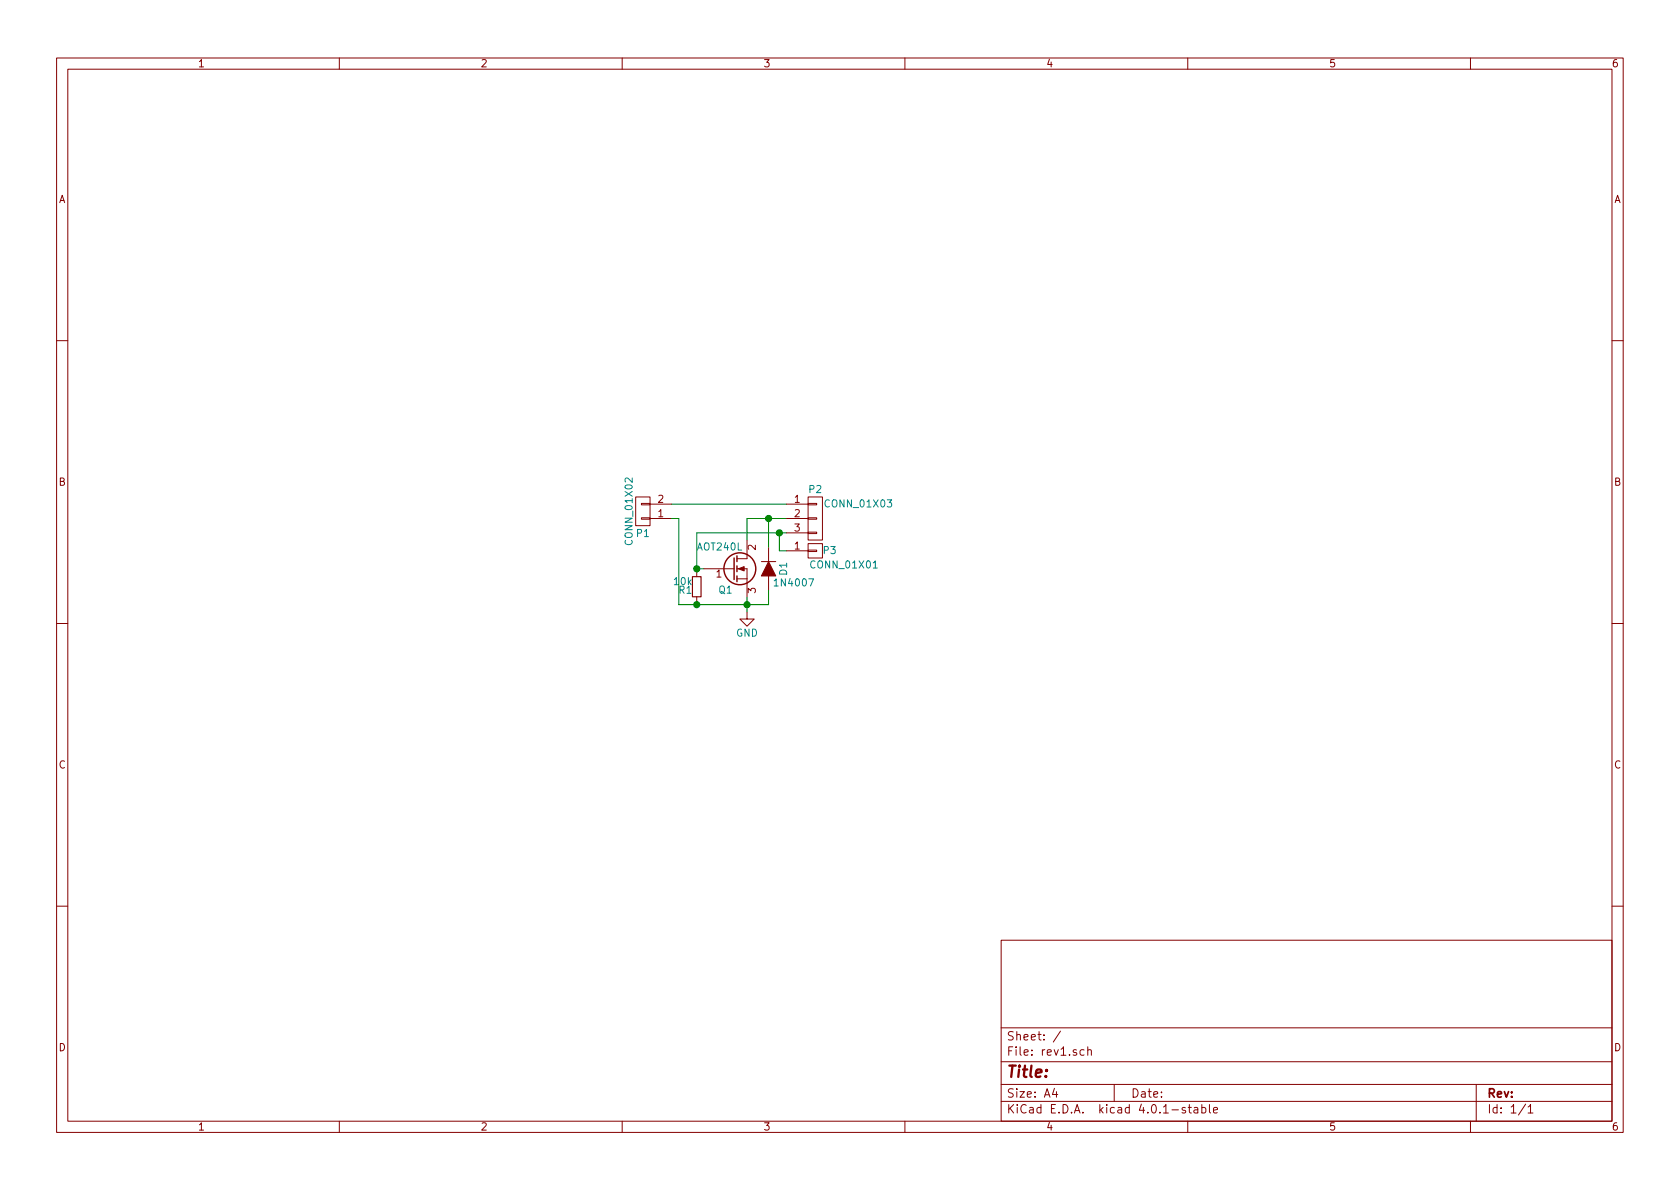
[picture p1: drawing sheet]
<svg xmlns="http://www.w3.org/2000/svg" width="297mm" height="210mm" viewBox="0 0 297 210" stroke-linecap="round" stroke-linejoin="round" font-family="sans-serif">
<g fill="none" stroke="#840000" stroke-width=".18">
<path d="M10 10.3h277v189.9h-277zM12 12.2h273v186.1h-273zM60 10.3v1.9M110 10.3v1.9M160 10.3v1.9M210 10.3v1.9M260 10.3v1.9M10 60.2h2M285 60.2h2M112.4 87.9h2.5v5.1h-2.5zM113.4 89h1.5v.3h-1.5zM113.4 91.6h1.5v.2h-1.5z"/>
<path d="M114.9 91.7h3.8M114.9 89.1h3.8M132.1 95.5v3.3h-1.8M134.6 99.3h2.6M135.9 96.8v2.5M139.1 91.7h3.8M139.1 89.1h3.8M139.1 94.2h3.8M139.1 97.4h3.8M142.9 94.1h1.5v.3h-1.5zM142.9 91.6h1.5v.2h-1.5zM142.9 89h1.5v.3h-1.5z"/>
<path d="M142.9 87.9h2.5v7.6h-2.5zM142.9 97.3h1.5v.2h-1.5zM142.9 96.1h2.5v2.6h-2.5zM10 110.3h2M123.2 101.2v.8M123.2 105.5v.8M124.5 100.6h5.3M130.3 102.4h1.8M130.3 100.6h1.8v5.1M132.1 108.2v1.3h1.2l-1.2 1.2-1.3-1.2h1.3M135.9 101.8v2.6M285 110.3h2"/>
<path d="M10 160.2h2M177 166.3h108v32h-108zM285 160.2h2M60 198.3v1.9M110 198.3v1.9M160 198.3v1.9M177 194.8h108M177 191.8h108M177 187.8h108M177 181.8h108M186.4 192.5l-.3 1h.9M186.8 193v1"/>
<path d="M187.5 182.3l-1.3 2M191.7 185.7l-.5-.1-.2 .3v.6l.2 .1 .5-.1M192.3 185.7l.2-.1 .4 .1 .1 .9M192.3 185.1v1.5M197 191.8v3M209.6 195.9a.37 .37 0 0 0-.6 .1l.1 .3 .5 .1 .1 .1-.3 .3-.4-.1M210 198.3v1.9M210.1 195.8h.5M210.3 195.3v1.3l.3 .2M211.2 195.9h.5l.1 .9M211.8 196.2l-.5 .1-.2 .2 .2 .3 .5-.1M212.5 195.9l.4-.1 .3 .3-.1 .6h-.6"/>
<path d="M212.5 195.3v1.5M213.8 195.3v1.3l.2 .2M214.6 196.3l.7-.1-.1-.3-.4-.1-.2 .2v.7h.6M260 198.3v1.9M261 191.8v6.5M269.7 195.2l-1.2 2M270.2 195.8l.4-.5v1.5M270.2 196.8h.8"/>
</g>
<g fill="none" stroke="#840000" stroke-width=".25">
<path d="M129.8 98.7v3.8M130.3 98.3v1M130.3 100.1v1M130.3 101.8v1.1"/>
<circle cx="130.8" cy="100.6" r="2.82"/>
</g>
<g fill="#840000" stroke="#840000" stroke-width=".18">
<path d="M130.6 100.6l1-.4v.8z"/>
<path d="M135.9 99.3l1.3 2.5h-2.6z"/>
</g>
<path d="M122.4 102h1.6v3.5h-1.6z" fill="none" stroke="#840000" stroke-width=".2"/>
<path d="M118.7 91.7h1.3v15.2h15.9v-2.5M118.7 89.1h20.4M135.9 91.7v5.1M137.8 94.2v3.2h1.3M139.1 94.2h-15.9v7M139.1 91.7h-7v3.8M123.2 106.3v.6M123.2 100.6h1.3M132.1 105.7v2.5" fill="none" stroke="#008400" stroke-width=".18"/>
<g fill="#008400" stroke="#008400" stroke-width=".25">
<circle cx="132.1" cy="106.9" r=".51"/>
<circle cx="123.2" cy="106.9" r=".51"/>
<circle cx="123.2" cy="100.6" r=".51"/>
<circle cx="135.9" cy="91.7" r=".51"/>
<circle cx="137.8" cy="94.2" r=".51"/>
</g>
<text font-size="2.8" fill="#840000" x="178" y="190.5">Title:</text>
<g font-size="2.1" fill="#840000">
<text x="178" y="184">Sheet: /</text>
<text x="178" y="186.7">File: rev1.sch</text>
<text x="178" y="196.9">KiCad E.D.A. kicad 4.0.1-stable</text>
<text x="178" y="194.1">Size: A4</text>
<text x="200" y="194.1">Date:</text>
<text x="263" y="194.1">Rev:</text>
<text x="263" y="196.9">Id: 1/1</text>
</g>
<g font-size="1.8" fill="#840000">
<text x="35" y="11.9">1</text>
<text x="85" y="11.9">2</text>
<text x="135" y="11.9">3</text>
<text x="185" y="11.9">4</text>
<text x="235" y="11.9">5</text>
<text x="285" y="11.9">6</text>
<text x="10.4" y="35.9">A</text>
<text x="285.4" y="35.9">A</text>
<text x="10.4" y="85.9">B</text>
<text x="116.4" y="88.9">2</text>
<text x="140.5" y="88.9">1</text>
<text x="285.4" y="85.9">B</text>
<text x="116.4" y="91.4">1</text>
<text x="140.5" y="91.4">2</text>
<text x="140.5" y="94">3</text>
<text x="133.6" y="97.3" transform="rotate(-90 133.6 97.3)">2</text>
<text x="140.5" y="97.1">1</text>
<text x="126.6" y="102.1">1</text>
<text x="133.6" y="104.9" transform="rotate(-90 133.6 104.9)">3</text>
<text x="10.4" y="135.9">C</text>
<text x="285.4" y="135.9">C</text>
<text x="10.4" y="185.9">D</text>
<text x="285.4" y="185.9">D</text>
<text x="35" y="199.9">1</text>
<text x="85" y="199.9">2</text>
<text x="135" y="199.9">3</text>
<text x="185" y="199.9">4</text>
<text x="235" y="199.9">5</text>
<text x="285" y="199.9">6</text>
</g>
<g font-size="1.8" fill="#008484">
<text x="143.1" y="87.2">P2</text>
<text x="146.1" y="89.7">CONN_01X03</text>
<text x="112.6" y="94.9">P1</text>
<text x="111.8" y="96.1" transform="rotate(-90 111.8 96.1)">CONN_01X02</text>
<text x="123.3" y="97.3">AOT240L</text>
<text x="139.1" y="101.7" transform="rotate(-90 139.1 101.7)">D1</text>
<text x="143.6" y="100.5">CONN_01X01</text>
<text x="145.6" y="98">P3</text>
<text x="119.2" y="103.4">10k</text>
<text x="120.1" y="105">R1</text>
<text x="127.1" y="104.9">Q1</text>
<text x="137.2" y="103.7">1N4007</text>
<text x="130.1" y="112.6">GND</text>
</g>
</svg>
